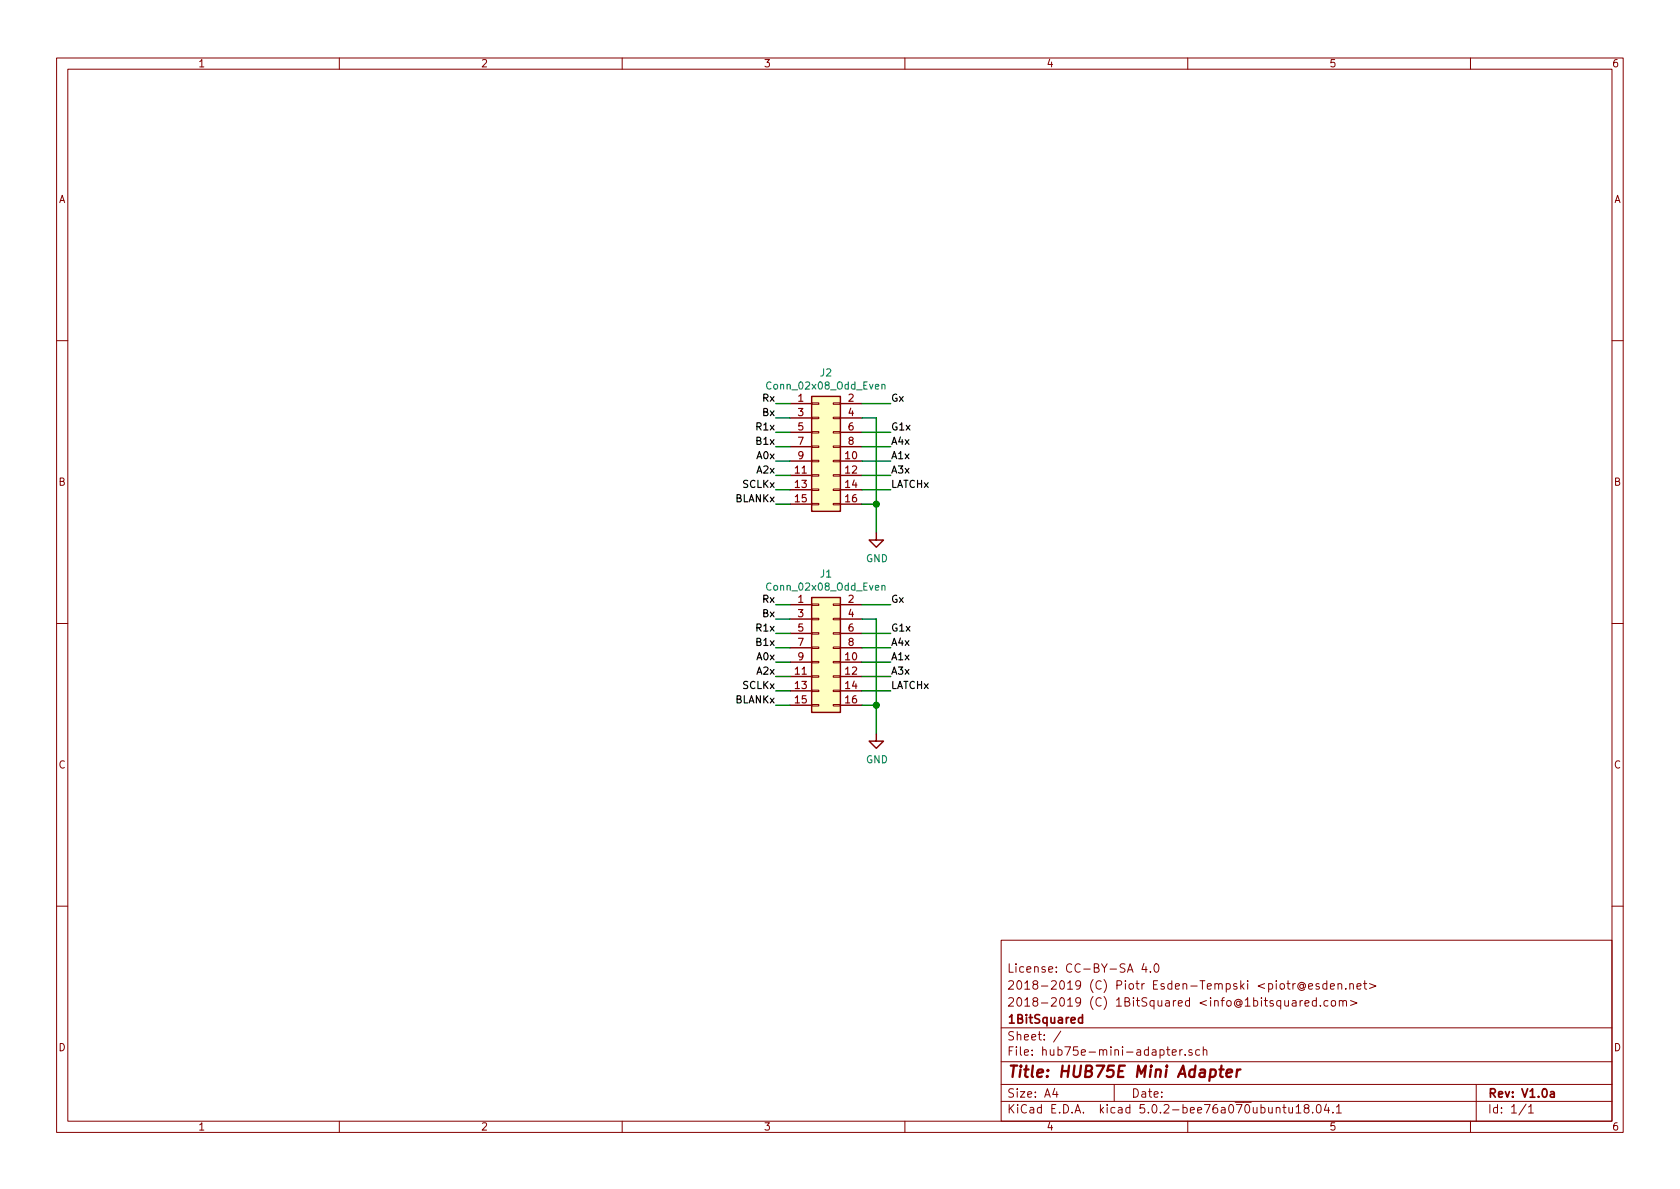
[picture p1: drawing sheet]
EESchema Schematic File Version 4
LIBS:hub75e-mini-adapter-cache
EELAYER 26 0
EELAYER END
$Descr A4 11693 8268
encoding utf-8
Sheet 1 1
Title "HUB75E Mini Adapter"
Date ""
Rev "V1.0a"
Comp "1BitSquared"
Comment1 "2018-2019 (C) 1BitSquared <info@1bitsquared.com>"
Comment2 "2018-2019 (C) Piotr Esden-Tempski <piotr@esden.net>"
Comment3 "License: CC-BY-SA 4.0"
Comment4 ""
$EndDescr
$Comp
L Connector_Generic:Conn_02x08_Odd_Even J2
U 1 1
P 5700 3100
F 0 "J2" H 5750 3617 50  0000 C CNN
F 1 "Conn_02x08_Odd_Even" H 5750 3526 50  0000 C CNN
F 2 "Connector_PinHeader_1.27mm:PinHeader_2x08_P1.27mm_Vertical" H 5700 3100 50  0001 C CNN
F 3 "~" H 5700 3100 50  0001 C CNN
F 4 "conn-th-01in-8-2-hdr" H 5700 3100 50  0001 C CNN "Key"
	1    5700 3100
	1    0    0    -1  
$EndComp
Wire Wire Line
	5500 2800 5400 2800
Wire Wire Line
	6000 3500 6100 3500
Wire Wire Line
	5500 2900 5400 2900
Wire Wire Line
	5500 3000 5400 3000
Text Label 5400 2800 2    50   ~ 0
Rx
Text Label 6200 2800 0    50   ~ 0
Gx
Text Label 5400 2900 2    50   ~ 0
Bx
Text Label 5400 3000 2    50   ~ 0
R1x
Text Label 6200 3000 0    50   ~ 0
G1x
Text Label 5400 3100 2    50   ~ 0
B1x
Text Label 5400 3200 2    50   ~ 0
A0x
Text Label 6200 3200 0    50   ~ 0
A1x
Text Label 5400 3300 2    50   ~ 0
A2x
Text Label 6200 3300 0    50   ~ 0
A3x
Text Label 5400 3400 2    50   ~ 0
SCLKx
Text Label 6200 3400 0    50   ~ 0
LATCHx
Text Label 5400 3500 2    50   ~ 0
BLANKx
Text Label 6200 3100 0    50   ~ 0
A4x
Wire Wire Line
	5400 3100 5500 3100
Wire Wire Line
	5400 3200 5500 3200
Wire Wire Line
	5400 3300 5500 3300
Wire Wire Line
	5400 3400 5500 3400
Wire Wire Line
	5400 3500 5500 3500
Wire Wire Line
	6000 2800 6200 2800
Wire Wire Line
	6000 3000 6200 3000
Wire Wire Line
	6000 3100 6200 3100
Wire Wire Line
	6000 3200 6200 3200
Wire Wire Line
	6000 3300 6200 3300
Wire Wire Line
	6000 3400 6200 3400
Wire Wire Line
	6000 2900 6100 2900
Wire Wire Line
	6100 2900 6100 3500
Wire Wire Line
	6100 3500 6100 3700
Connection ~ 6100 3500
$Comp
L power:GND #PWR03
U 1 1
P 6100 3700
F 0 "#PWR03" H 6100 3450 50  0001 C CNN
F 1 "GND" H 6105 3524 50  0000 C CNN
F 2 "" H 6100 3700 50  0001 C CNN
F 3 "" H 6100 3700 50  0001 C CNN
	1    6100 3700
	1    0    0    -1  
$EndComp
$Comp
L Connector_Generic:Conn_02x08_Odd_Even J1
U 1 1
P 5700 4500
F 0 "J1" H 5750 5017 50  0000 C CNN
F 1 "Conn_02x08_Odd_Even" H 5750 4926 50  0000 C CNN
F 2 "Connector_PinSocket_2.54mm:PinSocket_2x08_P2.54mm_Vertical" H 5700 4500 50  0001 C CNN
F 3 "~" H 5700 4500 50  0001 C CNN
F 4 "conn-th-01in-8-2-hdr" H 5700 4500 50  0001 C CNN "Key"
	1    5700 4500
	1    0    0    -1  
$EndComp
Wire Wire Line
	5500 4200 5400 4200
Wire Wire Line
	6000 4900 6100 4900
Wire Wire Line
	5500 4300 5400 4300
Wire Wire Line
	5500 4400 5400 4400
Text Label 5400 4200 2    50   ~ 0
Rx
Text Label 6200 4200 0    50   ~ 0
Gx
Text Label 5400 4300 2    50   ~ 0
Bx
Text Label 5400 4400 2    50   ~ 0
R1x
Text Label 6200 4400 0    50   ~ 0
G1x
Text Label 5400 4500 2    50   ~ 0
B1x
Text Label 5400 4600 2    50   ~ 0
A0x
Text Label 6200 4600 0    50   ~ 0
A1x
Text Label 5400 4700 2    50   ~ 0
A2x
Text Label 6200 4700 0    50   ~ 0
A3x
Text Label 5400 4800 2    50   ~ 0
SCLKx
Text Label 6200 4800 0    50   ~ 0
LATCHx
Text Label 5400 4900 2    50   ~ 0
BLANKx
Text Label 6200 4500 0    50   ~ 0
A4x
Wire Wire Line
	5400 4500 5500 4500
Wire Wire Line
	5400 4600 5500 4600
Wire Wire Line
	5400 4700 5500 4700
Wire Wire Line
	5400 4800 5500 4800
Wire Wire Line
	5400 4900 5500 4900
Wire Wire Line
	6000 4200 6200 4200
Wire Wire Line
	6000 4400 6200 4400
Wire Wire Line
	6000 4500 6200 4500
Wire Wire Line
	6000 4600 6200 4600
Wire Wire Line
	6000 4700 6200 4700
Wire Wire Line
	6000 4800 6200 4800
Wire Wire Line
	6000 4300 6100 4300
Wire Wire Line
	6100 4300 6100 4900
Wire Wire Line
	6100 4900 6100 5100
Connection ~ 6100 4900
$Comp
L power:GND #PWR0101
U 1 1
P 6100 5100
F 0 "#PWR0101" H 6100 4850 50  0001 C CNN
F 1 "GND" H 6105 4924 50  0000 C CNN
F 2 "" H 6100 5100 50  0001 C CNN
F 3 "" H 6100 5100 50  0001 C CNN
	1    6100 5100
	1    0    0    -1  
$EndComp
$EndSCHEMATC
